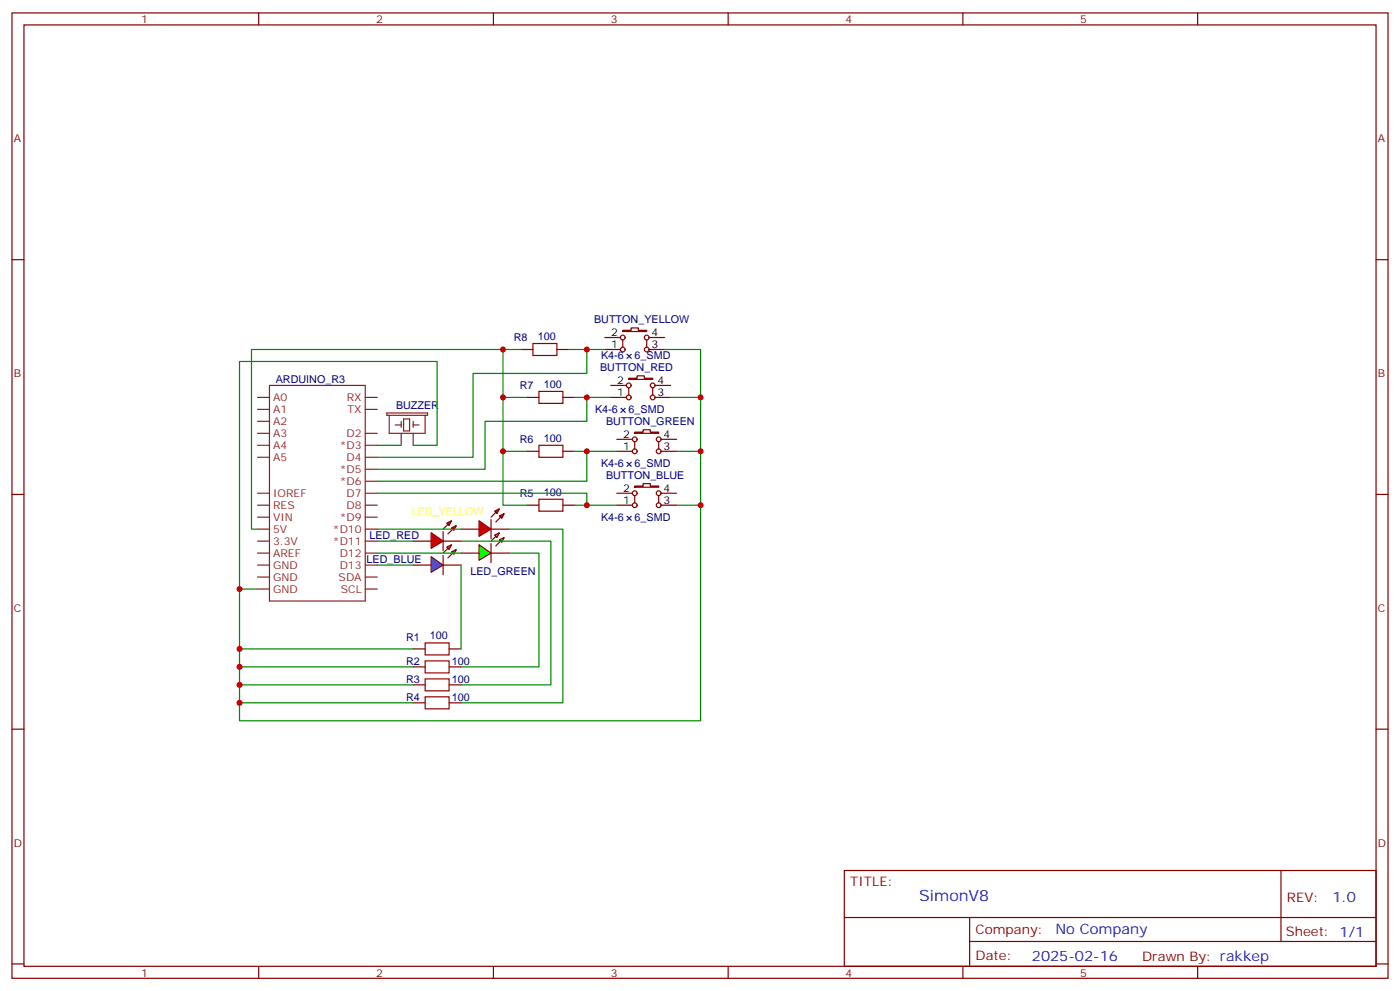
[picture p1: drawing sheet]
<svg xmlns="http://www.w3.org/2000/svg" width="412mm" height="292mm" viewBox="0 0 412 292" stroke-linecap="round" stroke-linejoin="round" font-family="sans-serif">
<g fill="none" stroke="#870000" stroke-width=".35">
<path d="M3.5 3.8h405.4v284.3h-405.4zM7.1 7.3h398.2v277.3h-398.2zM76.2 3.8v3.5M145.3 3.8v3.5M214.5 3.8v3.5M283.6 3.8v3.5M352.8 3.8v3.5M3.5 76.5h3.6M405.3 76.5h3.6M3.5 145.6h3.6M405.3 145.6h3.6M3.5 214.8h3.6"/>
<path d="M405.3 214.8h3.6M248.7 256.4h156.6v28.2h-156.6zM377.3 256.4v20.9M248.7 270.2h156.5M285.6 277.3h119.6M285.6 270.2v14.2M3.5 283.9h3.6M76.2 284.6v3.5M145.3 284.6v3.5M214.5 284.6v3.5M283.6 284.6v3.5M352.8 284.6v3.5"/>
<path d="M405.3 283.9h3.6"/>
</g>
<g fill="none" stroke="#8c2424" stroke-width=".35">
<path d="M75.8 117.1h3.6M79.4 113.5h28.2v63.5h-28.2zM107.6 117.1h3.5M75.8 120.6h3.6M75.8 127.6h3.6M75.8 131.2h3.6M75.8 134.7h3.6M75.8 124.1h3.6M107.6 120.6h3.5M107.6 127.6h3.5M107.6 131.2h3.5M107.6 134.7h3.5"/>
<path d="M107.6 138.2h3.5M75.8 145.3h3.6M75.8 148.8h3.6M75.8 152.3h3.6M75.8 155.9h3.6M75.8 159.4h3.6M107.6 141.7h3.5M107.6 145.3h3.5M107.6 148.8h3.5M107.6 152.3h3.5M107.6 155.9h3.5M107.6 159.4h3.5"/>
<path d="M75.8 162.9h3.6M75.8 166.4h3.6M75.8 170h3.6M75.8 173.5h3.6M107.6 162.9h3.5M107.6 166.4h3.5M107.6 170h3.5M107.6 173.5h3.5"/>
</g>
<g fill="#f00" stroke="#870000" stroke-width=".35">
<path d="M127 156.9l3.5 2.5-3.5 2.1z"/>
<path d="M130.5 156.6v5.6z"/>
</g>
<g fill="#870000" stroke="#870000" stroke-width=".35">
<path d="M130.5 155.9l1.4-1.5z"/>
<path d="M131.9 157.3l1.4-1.4z"/>
</g>
<g fill="#f00" stroke="#870000" stroke-width=".35">
<path d="M131.6 154.1l1.4-.7-.7 1.4z"/>
<path d="M133 155.5l1.4-.7-.7 1.4z"/>
</g>
<path d="M121.7 159.4h5.3M130.5 159.4h5.3" fill="none" stroke="#870000" stroke-width=".35"/>
<path d="M127 164l3.5 2.4-3.5 2.2z" fill="#09f" stroke="#870000" stroke-width=".35"/>
<path d="M130.5 163.6v5.7z" fill="#f00" stroke="#870000" stroke-width=".35"/>
<g fill="#870000" stroke="#870000" stroke-width=".35">
<path d="M131.9 161.5l-1.4 1.4z"/>
<path d="M131.9 164.3l1.4-1.4z"/>
</g>
<g fill="#09f" stroke="#870000" stroke-width=".35">
<path d="M131.6 161.1l1.4-.7-.7 1.5z"/>
<path d="M133 162.6l1.4-.7-.7 1.4z"/>
</g>
<path d="M121.7 166.4h5.3M130.5 166.4h5.3M135.8 162.9h5.3M144.6 162.9h5.3" fill="none" stroke="#870000" stroke-width=".35"/>
<g fill="#0f0" stroke="#870000" stroke-width=".35">
<path d="M147.1 159l1.4-.7-.7 1.4z"/>
<path d="M145.7 157.6l1.4-.7-.7 1.4z"/>
</g>
<g fill="#870000" stroke="#870000" stroke-width=".35">
<path d="M146 160.8l1.5-1.4z"/>
<path d="M144.6 159.4l1.4-1.4z"/>
</g>
<path d="M144.6 160.1v5.6z" fill="#f00" stroke="#870000" stroke-width=".35"/>
<path d="M141.1 160.4l3.5 2.5-3.5 2.1z" fill="#0f0" stroke="#870000" stroke-width=".35"/>
<g fill="#f00" stroke="#870000" stroke-width=".35">
<path d="M141.1 153.4l3.5 2.5-3.5 2.1z"/>
<path d="M144.6 153v5.7z"/>
</g>
<g fill="#870000" stroke="#870000" stroke-width=".35">
<path d="M144.6 152.3l1.4-1.4z"/>
<path d="M146 153.7l1.5-1.4z"/>
</g>
<g fill="#f00" stroke="#870000" stroke-width=".35">
<path d="M145.7 150.6l1.4-.7-.7 1.4z"/>
<path d="M147.1 152l1.4-.7-.7 1.4z"/>
</g>
<g fill="none" stroke="#870000" stroke-width=".35">
<path d="M178.2 99.4h4.5M183.4 97.3h2.5v-.7h2.1v.7h2.5v.3h-7.1zM191.2 99.4h4.6M153.5 102.9h3.5M155.2 117.1h3.5M164 102.9h3.6M165.8 117.1h3.5M178.2 102.9h4.5M179.9 117.1h4.6M179.9 113.5h4.6M183.4 100.1v2.1M185.2 111.4h2.5v-.7h2.1v.7h2.5v.4h-7.1z"/>
<path d="M185.2 114.2v2.1M190.5 100.1v2.1M191.2 102.9h4.6M192.3 114.2v2.1M193 117.1h4.6M193 113.5h4.6M155.2 132.9h3.5M165.8 132.9h3.5M181.7 132.9h4.6M181.7 129.4h4.6M187 127.3h2.4v-.7h2.2v.7h2.4v.3h-7zM187 130.1v2.1"/>
<path d="M194 130.1v2.1M194.7 132.9h4.6M194.7 129.4h4.6M135.8 155.9h5.3M144.6 155.9h5.3M155.2 148.8h3.5M165.8 148.8h3.5M181.7 148.8h4.6M181.7 145.3h4.6M187 143.2h2.4v-.7h2.2v.7h2.4v.3h-7zM187 146v2.1M194 146v2.1"/>
<path d="M194.7 148.8h4.6M194.7 145.3h4.6M121.7 191.1h3.5M121.7 196.4h3.5M132.3 191.1h3.5M132.3 196.4h3.5M121.7 201.7h3.5M121.7 207h3.5M132.3 201.7h3.5M132.3 207h3.5"/>
<circle cx="183.4" cy="99.4" r=".71"/>
<circle cx="190.5" cy="99.4" r=".71"/>
<circle cx="183.4" cy="102.9" r=".71"/>
<circle cx="185.2" cy="117.1" r=".71"/>
<circle cx="185.2" cy="113.5" r=".71"/>
<circle cx="190.5" cy="102.9" r=".71"/>
<circle cx="192.3" cy="113.5" r=".71"/>
<circle cx="192.3" cy="117.1" r=".71"/>
<circle cx="187" cy="132.9" r=".71"/>
<circle cx="187" cy="129.4" r=".71"/>
<circle cx="194" cy="129.4" r=".71"/>
<circle cx="194" cy="132.9" r=".71"/>
<circle cx="187" cy="145.3" r=".71"/>
<circle cx="187" cy="148.8" r=".71"/>
<circle cx="194" cy="148.8" r=".71"/>
<circle cx="194" cy="145.3" r=".71"/>
</g>
<path d="M157 101.2h7v3.5h-7zM158.7 115.3h7.1v3.5h-7.1zM158.7 131.2h7.1v3.5h-7.1zM158.7 147h7.1v3.6h-7.1zM125.2 189.4h7.1v3.5h-7.1zM125.2 194.7h7.1v3.5h-7.1zM125.2 200h7.1v3.5h-7.1zM125.2 205.2h7.1v3.6h-7.1z" fill="none" stroke="#a10000" stroke-width=".35"/>
<g fill="none" stroke="#008700" stroke-width=".35">
<path d="M148.2 117.1h7M148.2 102.9h5.3M167.6 102.9h10.6M169.3 117.1h10.6M172.9 117.1v7h-30v14.1h-31.8M172.9 102.9v7.1h-33.6v24.7h-28.2M195.8 102.9h10.6v14.2M197.6 117.1h8.8v15.8M111.1 131.2h7.1M121.7 131.2h7.1v-24.7h-58.2v67.3v-.3M148.2 132.9h7M169.3 132.9h12.4"/>
<path d="M172.9 132.9v8.8h-61.8M199.3 132.9h7.1v15.9M111.1 145.3h61.8v3.5h-3.6M111.1 159.4h10.6M111.1 155.9h24.7M135.8 159.4h26.5v42.3h-26.5M149.9 155.9h15.9v51.1h-30M155.2 148.8h-7v-45.9h-74.1v53h1.7M172.9 148.8h8.8M199.3 148.8h7.1v63.5h-135.8v-5.3M75.8 173.5h-5.2v17.6h51.1M111.1 166.4h10.6"/>
<path d="M111.1 162.9h24.7M135.8 166.4v24.7M149.9 162.9h8.8v33.5h-22.9M70.6 191.1v5.3h51.1M70.6 196.4v5.3h51.1M70.6 201.7v5.3h51.1"/>
</g>
<path d="M113.9 121.6h12v.7h-12zM114.7 122.3v5.3h10.5v-5.3M116.4 125.2h1.8M118.2 124.1v1.8M118.2 127.6v3.6M118.9 123.4h1.7v3.5h-1.7zM121.7 125.2h1.8M121.7 124.1v1.8M121.7 127.6v3.6" fill="none" stroke="#8c2424" stroke-width=".35"/>
<g fill="#c00">
<circle cx="70.6" cy="191.1" r=".88"/>
<circle cx="70.6" cy="196.4" r=".88"/>
<circle cx="70.6" cy="201.7" r=".88"/>
<circle cx="172.9" cy="148.8" r=".88"/>
<circle cx="70.6" cy="207" r=".88"/>
<circle cx="172.9" cy="132.9" r=".88"/>
<circle cx="148.2" cy="132.9" r=".88"/>
<circle cx="206.4" cy="148.8" r=".88"/>
<circle cx="148.2" cy="117.1" r=".88"/>
<circle cx="172.9" cy="117.1" r=".88"/>
<circle cx="206.4" cy="132.9" r=".88"/>
<circle cx="148.2" cy="102.9" r=".88"/>
<circle cx="206.4" cy="117.1" r=".88"/>
<circle cx="172.9" cy="102.9" r=".88"/>
<circle cx="70.6" cy="173.5" r=".88"/>
</g>
<text font-size="4.6" fill="#00f" x="270.8" y="265.4">SimonV8</text>
<g font-size="4.2" fill="#00f">
<text x="392.5" y="265.7">1.0</text>
<text x="310.9" y="275.2">No Company</text>
<text x="304" y="283">2025-02-16</text>
</g>
<g font-size="3.9" fill="#800">
<text x="250.5" y="261">TITLE:</text>
<text x="379.1" y="265.7">REV:</text>
<text x="287.4" y="275.2">Company:</text>
<text x="378.7" y="275.8">Sheet: 1/1</text>
<text x="287.4" y="282.9">Date:</text>
<text x="336.4" y="282.9">Drawn By: rakkep</text>
</g>
<g font-size="3.2" fill="#800">
<text x="41.6" y="6.8">1</text>
<text x="110.8" y="6.8">2</text>
<text x="179.9" y="6.8">3</text>
<text x="249.1" y="6.8">4</text>
<text x="318.2" y="6.8">5</text>
<text x="4.1" y="41.9">A</text>
<text x="405.9" y="41.9">A</text>
<text x="4.1" y="111.1">B</text>
<text x="405.9" y="111.1">B</text>
<text x="4.1" y="180.2">C</text>
<text x="405.9" y="180.2">C</text>
<text x="4.1" y="249.3">D</text>
<text x="405.9" y="249.3">D</text>
<text x="41.6" y="287.6">1</text>
<text x="110.8" y="287.6">2</text>
<text x="179.9" y="287.6">3</text>
<text x="249.1" y="287.6">4</text>
<text x="318.2" y="287.6">5</text>
</g>
<g font-size="3.2" fill="#000080">
<text x="175" y="95.3">BUTTON_YELLOW</text>
<text x="151.4" y="100.6">R8</text>
<text x="158.4" y="100.1">100</text>
<text x="177" y="105.8">K4-6</text>
<text x="186.9" y="105.8">6_SMD</text>
<text x="81.2" y="112.9">ARDUINO_R3</text>
<text x="176.8" y="109.4">BUTTON_RED</text>
<text x="153.1" y="114.7">R7</text>
<text x="160.2" y="114.2">100</text>
<text x="116.6" y="120.6">BUZZER</text>
<text x="175.3" y="121.7">K4-6</text>
<text x="178.5" y="125.2">BUTTON_GREEN</text>
<text x="185.2" y="121.7">6_SMD</text>
<text x="153.1" y="130.5">R6</text>
<text x="160.2" y="130.1">100</text>
<text x="177" y="137.6">K4-6</text>
<text x="186.9" y="137.6">6_SMD</text>
<text x="178.5" y="141.1">BUTTON_BLUE</text>
<text x="153.1" y="146.4">R5</text>
<text x="160.2" y="146">100</text>
<text x="177" y="153.5">K4-6</text>
<text x="186.9" y="153.5">6_SMD</text>
<text x="108.8" y="158.8">LED_RED</text>
<text x="108" y="165.9">LED_BLUE</text>
<text x="138.6" y="169.3">LED_GREEN</text>
<text x="119.6" y="188.8">R1</text>
<text x="126.7" y="188.3">100</text>
<text x="119.6" y="195.8">R2</text>
<text x="133.1" y="195.8">100</text>
<text x="119.6" y="201.1">R3</text>
<text x="133.1" y="201.1">100</text>
<text x="119.6" y="206.4">R4</text>
<text x="133.1" y="206.4">100</text>
</g>
<g font-size="3.2">
<text x="180" y="99.1">2</text>
<text x="191.9" y="99.1">4</text>
<text x="180" y="102.6">1</text>
<text x="191.9" y="102.6">3</text>
<text x="181.8" y="113.2">2</text>
<text x="193.7" y="113.2">4</text>
<text x="181.8" y="116.7">1</text>
<text x="193.7" y="116.7">3</text>
<text x="183.5" y="129">2</text>
<text x="195.4" y="129">4</text>
<text x="183.5" y="132.6">1</text>
<text x="195.4" y="132.6">3</text>
<text x="183.5" y="148.4">1</text>
<text x="183.5" y="144.9">2</text>
<text x="195.4" y="148.4">3</text>
<text x="195.4" y="144.9">4</text>
</g>
<g font-size="3.2" fill="#8d2323">
<text x="80.4" y="118.1">A0</text>
<text x="102.2" y="118.1">RX</text>
<text x="80.4" y="121.6">A1</text>
<text x="80.4" y="125.2">A2</text>
<text x="102.4" y="121.6">TX</text>
<text x="80.4" y="128.7">A3</text>
<text x="102.1" y="128.7">D2</text>
<text x="80.4" y="132.2">A4</text>
<text x="80.4" y="135.7">A5</text>
<text x="100.1" y="132.2">*D3</text>
<text x="102.1" y="135.7">D4</text>
<text x="100.1" y="139.3">*D5</text>
<text x="100.1" y="142.8">*D6</text>
<text x="80.4" y="149.9">RES</text>
<text x="80.4" y="146.3">IOREF</text>
<text x="102.1" y="146.3">D7</text>
<text x="102.1" y="149.9">D8</text>
<text x="80.4" y="153.4">VIN</text>
<text x="100.1" y="153.4">*D9</text>
<text x="80.4" y="156.9">5V</text>
<text x="80.4" y="160.4">3.3V</text>
<text x="98" y="156.9">*D10</text>
<text x="98" y="160.4">*D11</text>
<text x="80.4" y="164">AREF</text>
<text x="80.4" y="167.5">GND</text>
<text x="100.1" y="164">D12</text>
<text x="100.1" y="167.5">D13</text>
<text x="80.4" y="171">GND</text>
<text x="99.8" y="171">SDA</text>
<text x="80.4" y="174.6">GND</text>
<text x="100.4" y="174.6">SCL</text>
</g>
<text font-size="3.2" fill="#ff0" x="121.3" y="151.6">LED_YELLOW</text>
</svg>
